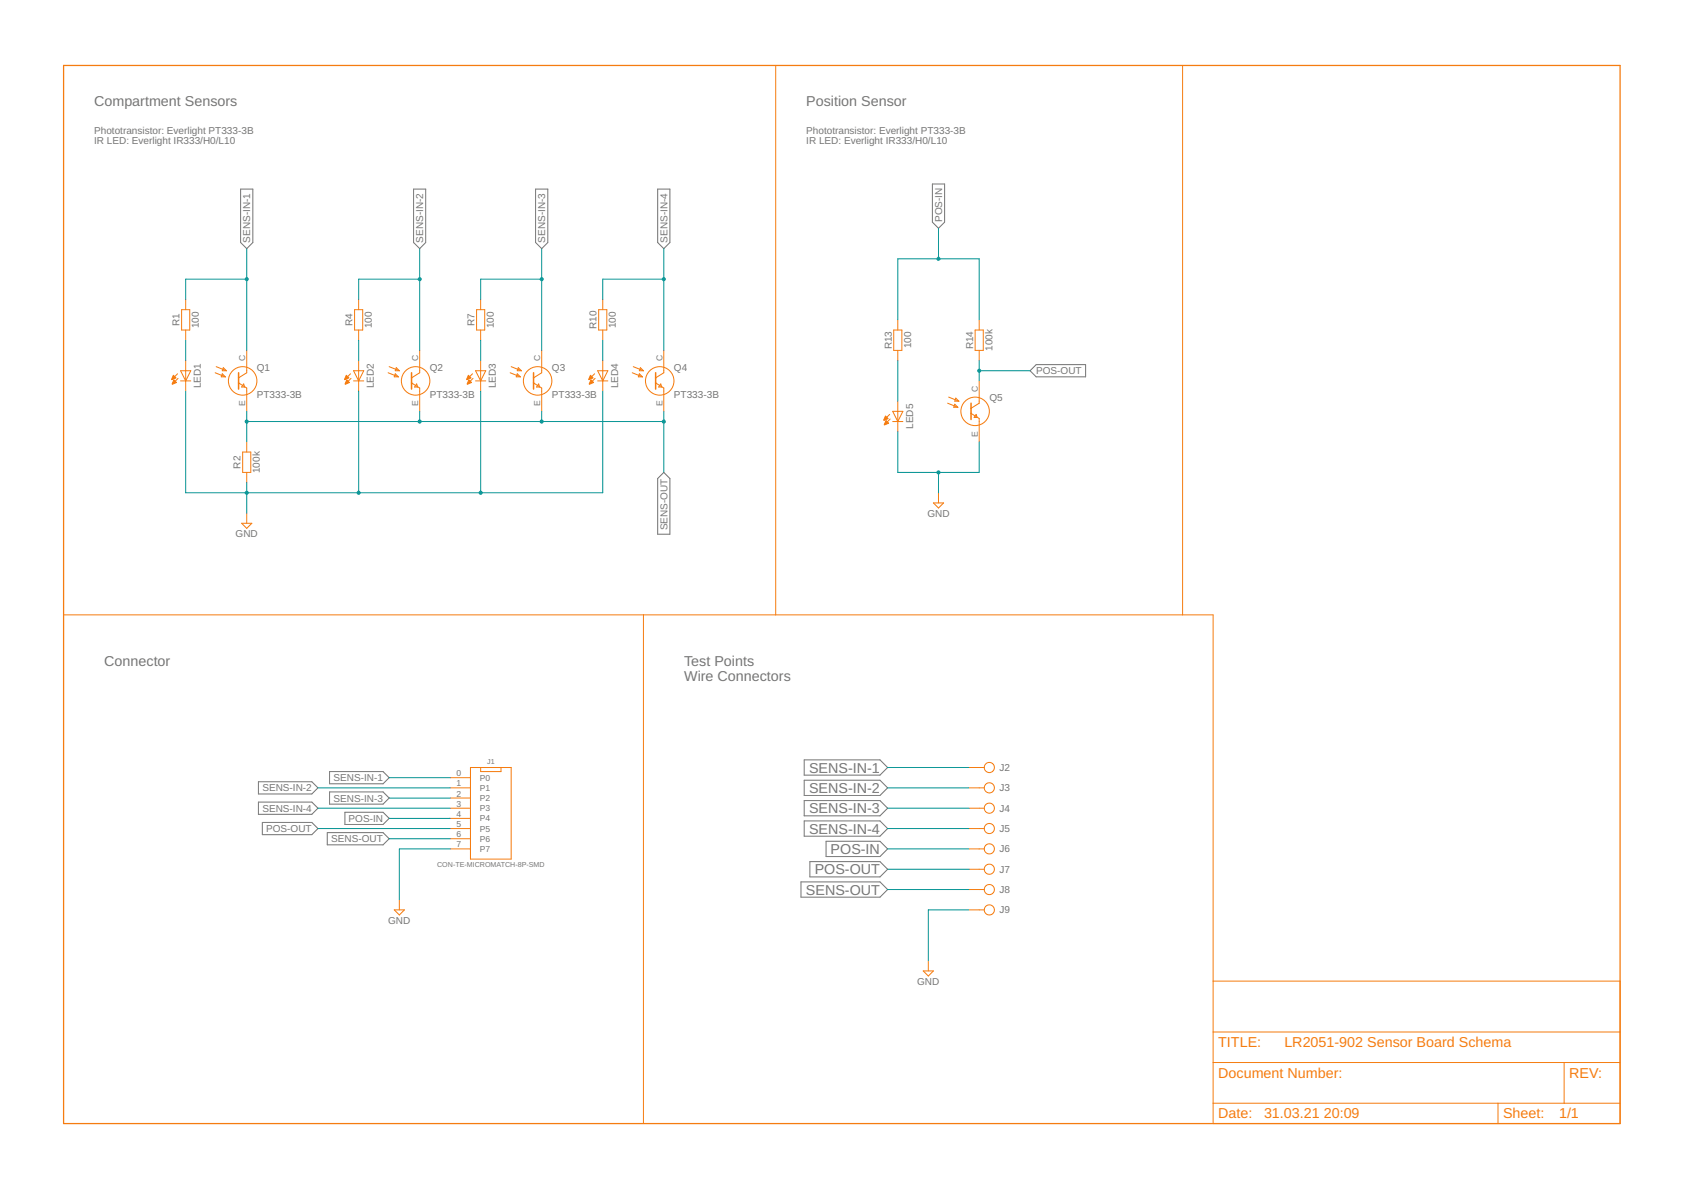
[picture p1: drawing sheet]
<?xml version="1.0" encoding="utf-8"?>
<!DOCTYPE eagle SYSTEM "eagle.dtd">
<eagle version="9.7.0">
<drawing>
<settings>
<setting alwaysvectorfont="no"/>
<setting verticaltext="up"/>
</settings>
<grid distance="0.1" unitdist="inch" unit="inch" style="lines" multiple="1" display="no" altdistance="0.01" altunitdist="inch" altunit="inch"/>
<schematic xreflabel="%F%N/%S.%C%R" xrefpart="/%S.%C%R">
<libraries>
<library name="frames">
<symbols>
<symbol name="DINA3_L">
<frame x1="0" y1="0" x2="388.62" y2="264.16" columns="4" rows="4" layer="94" border-left="no" border-top="no" border-right="no" border-bottom="no"/>
</symbol>
<symbol name="DOCFIELD">
<wire x1="0" y1="0" x2="71.12" y2="0" width="0.1016" layer="94"/>
<wire x1="101.6" y1="15.24" x2="87.63" y2="15.24" width="0.1016" layer="94"/>
<wire x1="0" y1="0" x2="0" y2="5.08" width="0.1016" layer="94"/>
<wire x1="0" y1="5.08" x2="71.12" y2="5.08" width="0.1016" layer="94"/>
<wire x1="0" y1="5.08" x2="0" y2="15.24" width="0.1016" layer="94"/>
<wire x1="101.6" y1="15.24" x2="101.6" y2="5.08" width="0.1016" layer="94"/>
<wire x1="71.12" y1="5.08" x2="71.12" y2="0" width="0.1016" layer="94"/>
<wire x1="71.12" y1="5.08" x2="87.63" y2="5.08" width="0.1016" layer="94"/>
<wire x1="71.12" y1="0" x2="101.6" y2="0" width="0.1016" layer="94"/>
<wire x1="87.63" y1="15.24" x2="87.63" y2="5.08" width="0.1016" layer="94"/>
<wire x1="87.63" y1="15.24" x2="0" y2="15.24" width="0.1016" layer="94"/>
<wire x1="87.63" y1="5.08" x2="101.6" y2="5.08" width="0.1016" layer="94"/>
<wire x1="101.6" y1="5.08" x2="101.6" y2="0" width="0.1016" layer="94"/>
<wire x1="0" y1="15.24" x2="0" y2="22.86" width="0.1016" layer="94"/>
<wire x1="101.6" y1="35.56" x2="0" y2="35.56" width="0.1016" layer="94"/>
<wire x1="101.6" y1="35.56" x2="101.6" y2="22.86" width="0.1016" layer="94"/>
<wire x1="0" y1="22.86" x2="101.6" y2="22.86" width="0.1016" layer="94"/>
<wire x1="0" y1="22.86" x2="0" y2="35.56" width="0.1016" layer="94"/>
<wire x1="101.6" y1="22.86" x2="101.6" y2="15.24" width="0.1016" layer="94"/>
<text x="1.27" y="1.27" size="2.54" layer="94">Date:</text>
<text x="12.7" y="1.27" size="2.54" layer="94">&gt;LAST_DATE_TIME</text>
<text x="72.39" y="1.27" size="2.54" layer="94">Sheet:</text>
<text x="86.36" y="1.27" size="2.54" layer="94">&gt;SHEET</text>
<text x="88.9" y="11.43" size="2.54" layer="94">REV:</text>
<text x="1.27" y="19.05" size="2.54" layer="94">TITLE:</text>
<text x="1.27" y="11.43" size="2.54" layer="94">Document Number:</text>
<text x="17.78" y="19.05" size="2.54" layer="94">&gt;DRAWING_NAME</text>
</symbol>
</symbols>
<devicesets>
<deviceset name="DINA3_L" prefix="FRAME" uservalue="yes">
<gates>
<gate name="G$1" symbol="DINA3_L" x="0" y="0"/>
<gate name="G$2" symbol="DOCFIELD" x="287.02" y="0" addlevel="must"/>
</gates>
<devices>
<device name="">
<technologies>
<technology name=""/>
</technologies>
</device>
</devices>
</deviceset>
</devicesets>
</library>
<library name="Lucky Resistor Fusion">
<symbols>
<symbol name="LED">
<wire x1="1.27" y1="0" x2="0" y2="-2.54" width="0.254" layer="94"/>
<wire x1="0" y1="-2.54" x2="-1.27" y2="0" width="0.254" layer="94"/>
<wire x1="1.27" y1="-2.54" x2="0" y2="-2.54" width="0.254" layer="94"/>
<wire x1="0" y1="-2.54" x2="-1.27" y2="-2.54" width="0.254" layer="94"/>
<wire x1="1.27" y1="0" x2="0" y2="0" width="0.254" layer="94"/>
<wire x1="0" y1="0" x2="-1.27" y2="0" width="0.254" layer="94"/>
<wire x1="0" y1="0" x2="0" y2="-2.54" width="0.1524" layer="94"/>
<wire x1="-2.032" y1="-0.762" x2="-3.429" y2="-2.159" width="0.1524" layer="94"/>
<wire x1="-1.905" y1="-1.905" x2="-3.302" y2="-3.302" width="0.1524" layer="94"/>
<text x="2.032" y="-1.27" size="1.778" layer="95" rot="R90" align="top-center">&gt;NAME</text>
<text x="4.445" y="-1.27" size="1.778" layer="96" rot="R90" align="top-center">&gt;VALUE</text>
<pin name="C" x="0" y="-5.08" visible="off" length="short" direction="pas" rot="R90"/>
<pin name="A" x="0" y="2.54" visible="off" length="short" direction="pas" rot="R270"/>
<polygonshape layer="94">
<polygonoutlineobjects>
<vertex x="-2.406534375" y="-1.803703125"/>
<vertex x="-3.073703125" y="-1.136534375"/>
<vertex x="-3.5193625" y="-2.176403125"/>
<vertex x="-3.446403125" y="-2.2493625"/>
</polygonoutlineobjects>
<polygonoutlinesegments>
<vertex x="-2.406534375" y="-1.803703125"/>
<vertex x="-3.073703125" y="-1.136534375"/>
<vertex x="-3.5193625" y="-2.176403125"/>
<vertex x="-3.446403125" y="-2.2493625"/>
<vertex x="-2.406534375" y="-1.803703125"/>
</polygonoutlinesegments>
</polygonshape>
<polygonshape layer="94">
<polygonoutlineobjects>
<vertex x="-2.279534375" y="-2.946703125"/>
<vertex x="-2.946703125" y="-2.279534375"/>
<vertex x="-3.3923625" y="-3.319403125"/>
<vertex x="-3.319403125" y="-3.3923625"/>
</polygonoutlineobjects>
<polygonoutlinesegments>
<vertex x="-2.279534375" y="-2.946703125"/>
<vertex x="-2.946703125" y="-2.279534375"/>
<vertex x="-3.3923625" y="-3.319403125"/>
<vertex x="-3.319403125" y="-3.3923625"/>
<vertex x="-2.279534375" y="-2.946703125"/>
</polygonoutlinesegments>
</polygonshape>
</symbol>
<symbol name="PHOTO-TRANSISTOR">
<pin name="C" x="0" y="7.62" visible="pad" length="middle" direction="pas" rot="R270"/>
<pin name="E" x="0" y="-7.62" visible="pad" length="middle" direction="pas" rot="R90"/>
<wire x1="0" y1="2.032" x2="-2.032" y2="0.762" width="0.254" layer="94"/>
<wire x1="0" y1="-1.778" x2="-2.032" y2="-0.508" width="0.254" layer="94"/>
<wire x1="-2.032" y1="2.032" x2="-2.032" y2="0.762" width="0.381" layer="94"/>
<wire x1="-2.032" y1="0.762" x2="-2.032" y2="-0.508" width="0.381" layer="94"/>
<wire x1="-2.032" y1="-0.508" x2="-2.032" y2="-2.032" width="0.381" layer="94"/>
<wire x1="-5.08" y1="2.54" x2="-7.62" y2="3.556" width="0.254" layer="94"/>
<wire x1="-5.08" y1="2.54" x2="-5.842" y2="3.302" width="0.254" layer="94"/>
<wire x1="-5.842" y1="3.302" x2="-6.096" y2="2.54" width="0.254" layer="94"/>
<wire x1="-6.096" y1="2.54" x2="-5.08" y2="2.54" width="0.254" layer="94"/>
<wire x1="-5.334" y1="1.016" x2="-7.874" y2="2.032" width="0.254" layer="94"/>
<wire x1="-5.334" y1="1.016" x2="-6.096" y2="1.778" width="0.254" layer="94"/>
<wire x1="-6.096" y1="1.778" x2="-6.35" y2="1.016" width="0.254" layer="94"/>
<wire x1="-6.35" y1="1.016" x2="-5.334" y2="1.016" width="0.254" layer="94"/>
<wire x1="0" y1="-2.54" x2="0" y2="-1.778" width="0.254" layer="94"/>
<wire x1="0" y1="2.032" x2="0" y2="2.54" width="0.254" layer="94"/>
<wire x1="-0.508" y1="-1.524" x2="-0.762" y2="-0.762" width="0.254" layer="94"/>
<wire x1="-0.762" y1="-0.762" x2="-1.27" y2="-1.524" width="0.254" layer="94"/>
<wire x1="-1.27" y1="-1.524" x2="-0.508" y2="-1.524" width="0.254" layer="94"/>
<text x="2.54" y="2.54" size="1.778" layer="95">&gt;NAME</text>
<text x="2.54" y="-2.54" size="1.778" layer="96" align="top-left">&gt;VALUE</text>
<circle x="-1.016" y="0" radius="3.556" width="0.254" layer="94"/>
</symbol>
<symbol name="R">
<pin name="P1" x="-5.08" y="0" visible="off" length="short" direction="pas" swaplevel="1"/>
<pin name="P2" x="5.08" y="0" visible="off" length="short" direction="pas" swaplevel="1" rot="R180"/>
<text x="0" y="1.524" size="1.778" layer="95" align="bottom-center">&gt;NAME</text>
<text x="0" y="-1.524" size="1.778" layer="96" align="top-center">&gt;VALUE</text>
<wire x1="-2.54" y1="1.016" x2="2.54" y2="1.016" width="0.2" layer="94"/>
<wire x1="2.54" y1="1.016" x2="2.54" y2="-1.016" width="0.2" layer="94"/>
<wire x1="2.54" y1="-1.016" x2="-2.54" y2="-1.016" width="0.2" layer="94"/>
<wire x1="-2.54" y1="-1.016" x2="-2.54" y2="1.016" width="0.2" layer="94"/>
</symbol>
<symbol name="CON-POINT">
<circle x="0" y="0" radius="1.27" width="0.254" layer="94"/>
<pin name="1" x="-5.08" y="0" visible="off" length="short" direction="pas"/>
<wire x1="-2.54" y1="0" x2="-1.27" y2="0" width="0.15" layer="94"/>
<text x="2.54" y="0" size="1.778" layer="95" align="center-left">&gt;NAME</text>
<text x="2.54" y="-1.27" size="1.27" layer="96" align="top-left">&gt;VALUE</text>
</symbol>
</symbols>
<devicesets>
<deviceset name="LED" prefix="LED" uservalue="yes">
<gates>
<gate name="G$1" symbol="LED" x="0" y="2.54"/>
</gates>
<devices>
<device name="5MM" package="LED5MM">
<connects>
<connect gate="G$1" pin="A" pad="A"/>
<connect gate="G$1" pin="C" pad="K"/>
</connects>
<package3dinstances>
<package3dinstance package3d_urn="urn:adsk.wipprod:fs.file:vf.ujaOtbRpSU-iIZjPthh1LQ?version=2"/>
</package3dinstances>
<technologies>
<technology name=""/>
</technologies>
</device>
<device name="HLMP-K155" package="LED-HLMP-K155">
<connects>
<connect gate="G$1" pin="A" pad="A"/>
<connect gate="G$1" pin="C" pad="C"/>
</connects>
<package3dinstances>
<package3dinstance package3d_urn="urn:adsk.eagle:package:481493/1"/>
</package3dinstances>
<technologies>
<technology name=""/>
</technologies>
</device>
<device name="0603" package="CHIPLED_0603">
<connects>
<connect gate="G$1" pin="A" pad="A"/>
<connect gate="G$1" pin="C" pad="C"/>
</connects>
<package3dinstances>
<package3dinstance package3d_urn="urn:adsk.eagle:package:481494/1"/>
</package3dinstances>
<technologies>
<technology name=""/>
</technologies>
</device>
<device name="0805" package="CHIPLED_0805">
<connects>
<connect gate="G$1" pin="A" pad="A"/>
<connect gate="G$1" pin="C" pad="C"/>
</connects>
<package3dinstances>
<package3dinstance package3d_urn="urn:adsk.eagle:package:481495/1"/>
</package3dinstances>
<technologies>
<technology name=""/>
</technologies>
</device>
<device name="1206" package="CHIPLED_1206">
<connects>
<connect gate="G$1" pin="A" pad="A"/>
<connect gate="G$1" pin="C" pad="C"/>
</connects>
<package3dinstances>
<package3dinstance package3d_urn="urn:adsk.eagle:package:481491/1"/>
</package3dinstances>
<technologies>
<technology name=""/>
</technologies>
</device>
<device name="0805-SLOAN" package="LED-0805-SLOAN">
<connects>
<connect gate="G$1" pin="A" pad="A"/>
<connect gate="G$1" pin="C" pad="C"/>
</connects>
<package3dinstances>
<package3dinstance package3d_urn="urn:adsk.eagle:package:481496/2"/>
</package3dinstances>
<technologies>
<technology name=""/>
</technologies>
</device>
<device name="0402" package="LED-0402-ROHM">
<connects>
<connect gate="G$1" pin="A" pad="A"/>
<connect gate="G$1" pin="C" pad="C"/>
</connects>
<package3dinstances>
<package3dinstance package3d_urn="urn:adsk.eagle:package:491305/6"/>
</package3dinstances>
<technologies>
<technology name=""/>
</technologies>
</device>
<device name="PLCC-6-ASMT-UWB1" package="PLCC-2">
<connects>
<connect gate="G$1" pin="A" pad="A"/>
<connect gate="G$1" pin="C" pad="C"/>
</connects>
<package3dinstances>
<package3dinstance package3d_urn="urn:adsk.eagle:package:1582307/2"/>
</package3dinstances>
<technologies>
<technology name=""/>
</technologies>
</device>
<device name="3.2X1.6-KP" package="LED-3.2X1.6-KP">
<connects>
<connect gate="G$1" pin="A" pad="A"/>
<connect gate="G$1" pin="C" pad="C"/>
</connects>
<package3dinstances>
<package3dinstance package3d_urn="urn:adsk.eagle:package:15051960/2"/>
</package3dinstances>
<technologies>
<technology name=""/>
</technologies>
</device>
</devices>
</deviceset>
<deviceset name="Q-PHOTO" prefix="Q" uservalue="yes">
<gates>
<gate name="G$1" symbol="PHOTO-TRANSISTOR" x="0" y="0"/>
</gates>
<devices>
<device name="-TH-5MM" package="Q-PHOTO-2P-TH-5MM">
<connects>
<connect gate="G$1" pin="C" pad="C"/>
<connect gate="G$1" pin="E" pad="E"/>
</connects>
<package3dinstances>
<package3dinstance package3d_urn="urn:adsk.eagle:package:6100058/3"/>
</package3dinstances>
<technologies>
<technology name=""/>
</technologies>
</device>
</devices>
</deviceset>
<deviceset name="R" prefix="R" uservalue="yes">
<gates>
<gate name="G$1" symbol="R" x="0" y="0"/>
</gates>
<devices>
<device name="-TH-VISHAY-MBA" package="R-TH-VISHAY-MBA">
<connects>
<connect gate="G$1" pin="P1" pad="1"/>
<connect gate="G$1" pin="P2" pad="2"/>
</connects>
<package3dinstances>
<package3dinstance package3d_urn="urn:adsk.wipprod:fs.file:vf.RJHc499gSCmL2Mxw8i3aJQ?version=2"/>
</package3dinstances>
<technologies>
<technology name=""/>
</technologies>
</device>
<device name="-0805-HANDSOLDER" package="R-0805-HANDSOLDER">
<connects>
<connect gate="G$1" pin="P1" pad="1"/>
<connect gate="G$1" pin="P2" pad="2"/>
</connects>
<package3dinstances>
<package3dinstance package3d_urn="urn:adsk.wipprod:fs.file:vf.WL4Da25KS5SuVlP8YjbdxA?version=4"/>
</package3dinstances>
<technologies>
<technology name=""/>
</technologies>
</device>
</devices>
</deviceset>
<deviceset name="CON-HOLE" prefix="J" uservalue="yes">
<gates>
<gate name="G$1" symbol="CON-POINT" x="0" y="0"/>
</gates>
<devices>
<device name="-D0.9" package="CON-HOLE-D0.9">
<connects>
<connect gate="G$1" pin="1" pad="1"/>
</connects>
<package3dinstances>
<package3dinstance package3d_urn="urn:adsk.wipprod:fs.file:vf.ssvN_cdpQO60YksVS-V-LA?version=2"/>
</package3dinstances>
<technologies>
<technology name=""/>
</technologies>
</device>
<device name="-D0.8" package="CON-HOLE-D0.8">
<connects>
<connect gate="G$1" pin="1" pad="1"/>
</connects>
<package3dinstances>
<package3dinstance package3d_urn="urn:adsk.eagle:package:1555338/6"/>
</package3dinstances>
<technologies>
<technology name=""/>
</technologies>
</device>
<device name="-D1.4" package="CON-HOLE-D1.4">
<connects>
<connect gate="G$1" pin="1" pad="1"/>
</connects>
<package3dinstances>
<package3dinstance package3d_urn="urn:adsk.eagle:package:20798563/1"/>
</package3dinstances>
<technologies>
<technology name=""/>
</technologies>
</device>
</devices>
</deviceset>
</devicesets>
</library>
<library name="Power_Symbols">
<symbols>
<symbol name="GND">
<wire x1="-1.27" y1="0" x2="1.27" y2="0" width="0.254" layer="94"/>
<wire x1="1.27" y1="0" x2="0" y2="-1.27" width="0.254" layer="94"/>
<wire x1="0" y1="-1.27" x2="-1.27" y2="0" width="0.254" layer="94"/>
<text x="0" y="-2.54" size="1.778" layer="96" align="center">&gt;VALUE</text>
<pin name="GND" x="0" y="2.54" visible="off" length="short" direction="sup" rot="R270"/>
</symbol>
</symbols>
<devicesets>
<deviceset name="GND" prefix="SUPPLY">
<gates>
<gate name="G$1" symbol="GND" x="0" y="0"/>
</gates>
<devices>
<device name="">
<technologies>
<technology name="">
<attribute name="CATEGORY" value="Supply" constant="no"/>
<attribute name="VALUE" value="GND" constant="no"/>
</technology>
</technologies>
</device>
</devices>
</deviceset>
</devicesets>
</library>
<library name="lucky-resistor-copy">
<symbols>
<symbol name="CON-8P-POL" library_locally_modified="yes">
<pin name="P0" x="-10.16" y="10.16" length="middle"/>
<pin name="P1" x="-10.16" y="7.62" length="middle"/>
<pin name="P2" x="-10.16" y="5.08" length="middle"/>
<pin name="P3" x="-10.16" y="2.54" length="middle"/>
<pin name="P4" x="-10.16" y="0" length="middle"/>
<pin name="P5" x="-10.16" y="-2.54" length="middle"/>
<pin name="P6" x="-10.16" y="-5.08" length="middle"/>
<pin name="P7" x="-10.16" y="-7.62" length="middle"/>
<wire x1="-5.08" y1="12.7" x2="-2.54" y2="12.7" width="0.254" layer="94"/>
<wire x1="-2.54" y1="12.7" x2="2.54" y2="12.7" width="0.254" layer="94"/>
<wire x1="2.54" y1="12.7" x2="5.08" y2="12.7" width="0.254" layer="94"/>
<wire x1="5.08" y1="12.7" x2="5.08" y2="-10.16" width="0.254" layer="94"/>
<wire x1="5.08" y1="-10.16" x2="-5.08" y2="-10.16" width="0.254" layer="94"/>
<wire x1="-5.08" y1="-10.16" x2="-5.08" y2="12.7" width="0.254" layer="94"/>
<wire x1="-2.54" y1="12.7" x2="-2.54" y2="11.684" width="0.254" layer="94"/>
<wire x1="-2.54" y1="11.684" x2="2.54" y2="11.684" width="0.254" layer="94"/>
<wire x1="2.54" y1="11.684" x2="2.54" y2="12.7" width="0.254" layer="94"/>
<text x="0" y="13.462" size="1.27" layer="95" align="bottom-center">&gt;NAME</text>
<text x="0" y="-10.922" size="1.27" layer="96" align="top-center">&gt;VALUE</text>
</symbol>
</symbols>
<devicesets>
<deviceset name="CON-TE-MICROMATCH-8P" prefix="J" library_locally_modified="yes">
<gates>
<gate name="G$1" symbol="CON-8P-POL" x="0" y="0"/>
</gates>
<devices>
<device name="-SMD" package="CON-TE-MICROMATCH-2178711-8">
<connects>
<connect gate="G$1" pin="P0" pad="0"/>
<connect gate="G$1" pin="P1" pad="1"/>
<connect gate="G$1" pin="P2" pad="2"/>
<connect gate="G$1" pin="P3" pad="3"/>
<connect gate="G$1" pin="P4" pad="4"/>
<connect gate="G$1" pin="P5" pad="5"/>
<connect gate="G$1" pin="P6" pad="6"/>
<connect gate="G$1" pin="P7" pad="7"/>
</connects>
<package3dinstances>
<package3dinstance package3d_urn="urn:adsk.eagle:package:20852412/2"/>
</package3dinstances>
<technologies>
<technology name=""/>
</technologies>
</device>
</devices>
</deviceset>
</devicesets>
</library>
</libraries>
<attributes>
</attributes>
<variantdefs>
</variantdefs>
<classes>
<class number="0" name="default" width="0" drill="0">
</class>
</classes>
<parts>
<part name="FRAME1" library="frames" deviceset="DINA3_L" device=""/>
<part name="LED1" library="Lucky Resistor Fusion" deviceset="LED" device="5MM" package3d_urn="urn:adsk.wipprod:fs.file:vf.ujaOtbRpSU-iIZjPthh1LQ?version=2"/>
<part name="Q1" library="Lucky Resistor Fusion" deviceset="Q-PHOTO" device="-TH-5MM" package3d_urn="urn:adsk.eagle:package:6100058/3" value="PT333-3B"/>
<part name="R1" library="Lucky Resistor Fusion" deviceset="R" device="-0805-HANDSOLDER" package3d_urn="urn:adsk.wipprod:fs.file:vf.WL4Da25KS5SuVlP8YjbdxA?version=4" value="100"/>
<part name="R2" library="Lucky Resistor Fusion" deviceset="R" device="-0805-HANDSOLDER" package3d_urn="urn:adsk.wipprod:fs.file:vf.WL4Da25KS5SuVlP8YjbdxA?version=4" value="100k"/>
<part name="SUPPLY1" library="Power_Symbols" deviceset="GND" device="" value="GND"/>
<part name="LED2" library="Lucky Resistor Fusion" deviceset="LED" device="5MM" package3d_urn="urn:adsk.wipprod:fs.file:vf.ujaOtbRpSU-iIZjPthh1LQ?version=2"/>
<part name="Q2" library="Lucky Resistor Fusion" deviceset="Q-PHOTO" device="-TH-5MM" package3d_urn="urn:adsk.eagle:package:6100058/3" value="PT333-3B"/>
<part name="R4" library="Lucky Resistor Fusion" deviceset="R" device="-0805-HANDSOLDER" package3d_urn="urn:adsk.wipprod:fs.file:vf.WL4Da25KS5SuVlP8YjbdxA?version=4" value="100"/>
<part name="LED3" library="Lucky Resistor Fusion" deviceset="LED" device="5MM" package3d_urn="urn:adsk.wipprod:fs.file:vf.ujaOtbRpSU-iIZjPthh1LQ?version=2"/>
<part name="Q3" library="Lucky Resistor Fusion" deviceset="Q-PHOTO" device="-TH-5MM" package3d_urn="urn:adsk.eagle:package:6100058/3" value="PT333-3B"/>
<part name="R7" library="Lucky Resistor Fusion" deviceset="R" device="-0805-HANDSOLDER" package3d_urn="urn:adsk.wipprod:fs.file:vf.WL4Da25KS5SuVlP8YjbdxA?version=4" value="100"/>
<part name="LED4" library="Lucky Resistor Fusion" deviceset="LED" device="5MM" package3d_urn="urn:adsk.wipprod:fs.file:vf.ujaOtbRpSU-iIZjPthh1LQ?version=2"/>
<part name="Q4" library="Lucky Resistor Fusion" deviceset="Q-PHOTO" device="-TH-5MM" package3d_urn="urn:adsk.eagle:package:6100058/3" value="PT333-3B"/>
<part name="R10" library="Lucky Resistor Fusion" deviceset="R" device="-0805-HANDSOLDER" package3d_urn="urn:adsk.wipprod:fs.file:vf.WL4Da25KS5SuVlP8YjbdxA?version=4" value="100"/>
<part name="Q5" library="Lucky Resistor Fusion" deviceset="Q-PHOTO" device="-TH-5MM" package3d_urn="urn:adsk.eagle:package:6100058/3"/>
<part name="LED5" library="Lucky Resistor Fusion" deviceset="LED" device="5MM" package3d_urn="urn:adsk.wipprod:fs.file:vf.ujaOtbRpSU-iIZjPthh1LQ?version=2"/>
<part name="R13" library="Lucky Resistor Fusion" deviceset="R" device="-0805-HANDSOLDER" package3d_urn="urn:adsk.wipprod:fs.file:vf.WL4Da25KS5SuVlP8YjbdxA?version=4" value="100"/>
<part name="R14" library="Lucky Resistor Fusion" deviceset="R" device="-0805-HANDSOLDER" package3d_urn="urn:adsk.wipprod:fs.file:vf.WL4Da25KS5SuVlP8YjbdxA?version=4" value="100k"/>
<part name="SUPPLY5" library="Power_Symbols" deviceset="GND" device="" value="GND"/>
<part name="J1" library="lucky-resistor-copy" deviceset="CON-TE-MICROMATCH-8P" device="-SMD" package3d_urn="urn:adsk.eagle:package:20852412/2"/>
<part name="SUPPLY2" library="Power_Symbols" deviceset="GND" device="" value="GND"/>
<part name="J2" library="Lucky Resistor Fusion" deviceset="CON-HOLE" device="-D0.9" package3d_urn="urn:adsk.wipprod:fs.file:vf.ssvN_cdpQO60YksVS-V-LA?version=2"/>
<part name="J3" library="Lucky Resistor Fusion" deviceset="CON-HOLE" device="-D0.9" package3d_urn="urn:adsk.wipprod:fs.file:vf.ssvN_cdpQO60YksVS-V-LA?version=2"/>
<part name="J4" library="Lucky Resistor Fusion" deviceset="CON-HOLE" device="-D0.9" package3d_urn="urn:adsk.wipprod:fs.file:vf.ssvN_cdpQO60YksVS-V-LA?version=2"/>
<part name="J5" library="Lucky Resistor Fusion" deviceset="CON-HOLE" device="-D0.9" package3d_urn="urn:adsk.wipprod:fs.file:vf.ssvN_cdpQO60YksVS-V-LA?version=2"/>
<part name="J6" library="Lucky Resistor Fusion" deviceset="CON-HOLE" device="-D0.9" package3d_urn="urn:adsk.wipprod:fs.file:vf.ssvN_cdpQO60YksVS-V-LA?version=2"/>
<part name="J7" library="Lucky Resistor Fusion" deviceset="CON-HOLE" device="-D0.9" package3d_urn="urn:adsk.wipprod:fs.file:vf.ssvN_cdpQO60YksVS-V-LA?version=2"/>
<part name="J8" library="Lucky Resistor Fusion" deviceset="CON-HOLE" device="-D0.9" package3d_urn="urn:adsk.wipprod:fs.file:vf.ssvN_cdpQO60YksVS-V-LA?version=2"/>
<part name="J9" library="Lucky Resistor Fusion" deviceset="CON-HOLE" device="-D0.9" package3d_urn="urn:adsk.wipprod:fs.file:vf.ssvN_cdpQO60YksVS-V-LA?version=2"/>
<part name="SUPPLY3" library="Power_Symbols" deviceset="GND" device="" value="GND"/>
</parts>
<sheets>
<sheet>
<plain>
<wire x1="0" y1="127" x2="144.78" y2="127" width="0.1524" layer="94"/>
<wire x1="144.78" y1="127" x2="177.8" y2="127" width="0.1524" layer="94"/>
<wire x1="177.8" y1="127" x2="177.8" y2="264.16" width="0.1524" layer="94"/>
<wire x1="177.8" y1="127" x2="279.4" y2="127" width="0.1524" layer="94"/>
<wire x1="279.4" y1="127" x2="279.4" y2="264.16" width="0.1524" layer="94"/>
<wire x1="144.78" y1="127" x2="144.78" y2="0" width="0.1524" layer="94"/>
<text x="7.62" y="256.54" size="2.54" layer="97" align="top-left">Compartment Sensors</text>
<text x="185.42" y="256.54" size="2.54" layer="97" align="top-left">Position Sensor</text>
<text x="10.16" y="116.84" size="2.54" layer="97" align="top-left">Connector</text>
<text x="154.94" y="116.84" size="2.54" layer="97" align="top-left">Test Points
Wire Connectors</text>
<wire x1="279.4" y1="127" x2="287.02" y2="127" width="0.1524" layer="94"/>
<wire x1="287.02" y1="127" x2="287.02" y2="35.56" width="0.1524" layer="94"/>
<text x="7.62" y="248.92" size="1.778" layer="97" align="top-left">Phototransistor: Everlight PT333-3B
IR LED: Everlight IR333/H0/L10</text>
<text x="185.42" y="248.92" size="1.778" layer="97" align="top-left">Phototransistor: Everlight PT333-3B
IR LED: Everlight IR333/H0/L10</text>
</plain>
<instances>
<instance part="FRAME1" gate="G$1" x="0" y="0" smashed="yes"/>
<instance part="FRAME1" gate="G$2" x="287.02" y="0" smashed="yes">
<attribute name="LAST_DATE_TIME" x="299.72" y="1.27" size="2.54" layer="94"/>
<attribute name="SHEET" x="373.38" y="1.27" size="2.54" layer="94"/>
<attribute name="DRAWING_NAME" x="304.8" y="19.05" size="2.54" layer="94"/>
</instance>
<instance part="LED1" gate="G$1" x="30.48" y="187.96" smashed="yes">
<attribute name="NAME" x="32.512" y="186.69" size="1.778" layer="95" rot="R90" align="top-center"/>
<attribute name="VALUE" x="34.925" y="186.69" size="1.778" layer="96" rot="R90" align="top-center"/>
</instance>
<instance part="Q1" gate="G$1" x="45.72" y="185.42" smashed="yes">
<attribute name="NAME" x="48.26" y="187.96" size="1.778" layer="95"/>
<attribute name="VALUE" x="48.26" y="182.88" size="1.778" layer="96" align="top-left"/>
</instance>
<instance part="R1" gate="G$1" x="30.48" y="200.66" smashed="yes" rot="R90">
<attribute name="NAME" x="28.956" y="200.66" size="1.778" layer="95" rot="R90" align="bottom-center"/>
<attribute name="VALUE" x="32.004" y="200.66" size="1.778" layer="96" rot="R90" align="top-center"/>
</instance>
<instance part="R2" gate="G$1" x="45.72" y="165.1" smashed="yes" rot="R90">
<attribute name="NAME" x="44.196" y="165.1" size="1.778" layer="95" rot="R90" align="bottom-center"/>
<attribute name="VALUE" x="47.244" y="165.1" size="1.778" layer="96" rot="R90" align="top-center"/>
</instance>
<instance part="SUPPLY1" gate="G$1" x="45.72" y="149.86" smashed="yes">
<attribute name="VALUE" x="45.72" y="147.32" size="1.778" layer="96" align="center"/>
</instance>
<instance part="LED2" gate="G$1" x="73.66" y="187.96" smashed="yes">
<attribute name="NAME" x="75.692" y="186.69" size="1.778" layer="95" rot="R90" align="top-center"/>
<attribute name="VALUE" x="78.105" y="186.69" size="1.778" layer="96" rot="R90" align="top-center"/>
</instance>
<instance part="Q2" gate="G$1" x="88.9" y="185.42" smashed="yes">
<attribute name="NAME" x="91.44" y="187.96" size="1.778" layer="95"/>
<attribute name="VALUE" x="91.44" y="182.88" size="1.778" layer="96" align="top-left"/>
</instance>
<instance part="R4" gate="G$1" x="73.66" y="200.66" smashed="yes" rot="R90">
<attribute name="NAME" x="72.136" y="200.66" size="1.778" layer="95" rot="R90" align="bottom-center"/>
<attribute name="VALUE" x="75.184" y="200.66" size="1.778" layer="96" rot="R90" align="top-center"/>
</instance>
<instance part="LED3" gate="G$1" x="104.14" y="187.96" smashed="yes">
<attribute name="NAME" x="106.172" y="186.69" size="1.778" layer="95" rot="R90" align="top-center"/>
<attribute name="VALUE" x="108.585" y="186.69" size="1.778" layer="96" rot="R90" align="top-center"/>
</instance>
<instance part="Q3" gate="G$1" x="119.38" y="185.42" smashed="yes">
<attribute name="NAME" x="121.92" y="187.96" size="1.778" layer="95"/>
<attribute name="VALUE" x="121.92" y="182.88" size="1.778" layer="96" align="top-left"/>
</instance>
<instance part="R7" gate="G$1" x="104.14" y="200.66" smashed="yes" rot="R90">
<attribute name="NAME" x="102.616" y="200.66" size="1.778" layer="95" rot="R90" align="bottom-center"/>
<attribute name="VALUE" x="105.664" y="200.66" size="1.778" layer="96" rot="R90" align="top-center"/>
</instance>
<instance part="LED4" gate="G$1" x="134.62" y="187.96" smashed="yes">
<attribute name="NAME" x="136.652" y="186.69" size="1.778" layer="95" rot="R90" align="top-center"/>
<attribute name="VALUE" x="139.065" y="186.69" size="1.778" layer="96" rot="R90" align="top-center"/>
</instance>
<instance part="Q4" gate="G$1" x="149.86" y="185.42" smashed="yes">
<attribute name="NAME" x="152.4" y="187.96" size="1.778" layer="95"/>
<attribute name="VALUE" x="152.4" y="182.88" size="1.778" layer="96" align="top-left"/>
</instance>
<instance part="R10" gate="G$1" x="134.62" y="200.66" smashed="yes" rot="R90">
<attribute name="NAME" x="133.096" y="200.66" size="1.778" layer="95" rot="R90" align="bottom-center"/>
<attribute name="VALUE" x="136.144" y="200.66" size="1.778" layer="96" rot="R90" align="top-center"/>
</instance>
<instance part="Q5" gate="G$1" x="228.6" y="177.8" smashed="yes">
<attribute name="NAME" x="231.14" y="180.34" size="1.778" layer="95"/>
<attribute name="VALUE" x="231.14" y="175.26" size="1.778" layer="96" align="top-left"/>
</instance>
<instance part="LED5" gate="G$1" x="208.28" y="177.8" smashed="yes">
<attribute name="NAME" x="210.312" y="176.53" size="1.778" layer="95" rot="R90" align="top-center"/>
<attribute name="VALUE" x="212.725" y="176.53" size="1.778" layer="96" rot="R90" align="top-center"/>
</instance>
<instance part="R13" gate="G$1" x="208.28" y="195.58" smashed="yes" rot="R90">
<attribute name="NAME" x="206.756" y="195.58" size="1.778" layer="95" rot="R90" align="bottom-center"/>
<attribute name="VALUE" x="209.804" y="195.58" size="1.778" layer="96" rot="R90" align="top-center"/>
</instance>
<instance part="R14" gate="G$1" x="228.6" y="195.58" smashed="yes" rot="R90">
<attribute name="NAME" x="227.076" y="195.58" size="1.778" layer="95" rot="R90" align="bottom-center"/>
<attribute name="VALUE" x="230.124" y="195.58" size="1.778" layer="96" rot="R90" align="top-center"/>
</instance>
<instance part="SUPPLY5" gate="G$1" x="218.44" y="154.94" smashed="yes">
<attribute name="VALUE" x="218.44" y="152.4" size="1.778" layer="96" align="center"/>
</instance>
<instance part="J1" gate="G$1" x="106.68" y="76.2" smashed="yes">
<attribute name="NAME" x="106.68" y="89.662" size="1.27" layer="95" align="bottom-center"/>
<attribute name="VALUE" x="106.68" y="65.278" size="1.27" layer="96" align="top-center"/>
</instance>
<instance part="SUPPLY2" gate="G$1" x="83.82" y="53.34" smashed="yes">
<attribute name="VALUE" x="83.82" y="50.8" size="1.778" layer="96" align="center"/>
</instance>
<instance part="J2" gate="G$1" x="231.14" y="88.9" smashed="yes">
<attribute name="NAME" x="233.68" y="88.9" size="1.778" layer="95" align="center-left"/>
<attribute name="VALUE" x="233.68" y="87.63" size="1.27" layer="96" align="top-left"/>
</instance>
<instance part="J3" gate="G$1" x="231.14" y="83.82" smashed="yes">
<attribute name="NAME" x="233.68" y="83.82" size="1.778" layer="95" align="center-left"/>
<attribute name="VALUE" x="233.68" y="82.55" size="1.27" layer="96" align="top-left"/>
</instance>
<instance part="J4" gate="G$1" x="231.14" y="78.74" smashed="yes">
<attribute name="NAME" x="233.68" y="78.74" size="1.778" layer="95" align="center-left"/>
<attribute name="VALUE" x="233.68" y="77.47" size="1.27" layer="96" align="top-left"/>
</instance>
<instance part="J5" gate="G$1" x="231.14" y="73.66" smashed="yes">
<attribute name="NAME" x="233.68" y="73.66" size="1.778" layer="95" align="center-left"/>
<attribute name="VALUE" x="233.68" y="72.39" size="1.27" layer="96" align="top-left"/>
</instance>
<instance part="J6" gate="G$1" x="231.14" y="68.58" smashed="yes">
<attribute name="NAME" x="233.68" y="68.58" size="1.778" layer="95" align="center-left"/>
<attribute name="VALUE" x="233.68" y="67.31" size="1.27" layer="96" align="top-left"/>
</instance>
<instance part="J7" gate="G$1" x="231.14" y="63.5" smashed="yes">
<attribute name="NAME" x="233.68" y="63.5" size="1.778" layer="95" align="center-left"/>
<attribute name="VALUE" x="233.68" y="62.23" size="1.27" layer="96" align="top-left"/>
</instance>
<instance part="J8" gate="G$1" x="231.14" y="58.42" smashed="yes">
<attribute name="NAME" x="233.68" y="58.42" size="1.778" layer="95" align="center-left"/>
<attribute name="VALUE" x="233.68" y="57.15" size="1.27" layer="96" align="top-left"/>
</instance>
<instance part="J9" gate="G$1" x="231.14" y="53.34" smashed="yes">
<attribute name="NAME" x="233.68" y="53.34" size="1.778" layer="95" align="center-left"/>
<attribute name="VALUE" x="233.68" y="52.07" size="1.27" layer="96" align="top-left"/>
</instance>
<instance part="SUPPLY3" gate="G$1" x="215.9" y="38.1" smashed="yes">
<attribute name="VALUE" x="215.9" y="35.56" size="1.778" layer="96" align="center"/>
</instance>
</instances>
<busses>
</busses>
<nets>
<net name="SENS-IN-1" class="0">
<segment>
<pinref part="R1" gate="G$1" pin="P2"/>
<wire x1="30.48" y1="205.74" x2="30.48" y2="210.82" width="0.1524" layer="91"/>
<pinref part="Q1" gate="G$1" pin="C"/>
<wire x1="30.48" y1="210.82" x2="45.72" y2="210.82" width="0.1524" layer="91"/>
<wire x1="45.72" y1="210.82" x2="45.72" y2="193.04" width="0.1524" layer="91"/>
<junction x="45.72" y="210.82"/>
<wire x1="45.72" y1="210.82" x2="45.72" y2="218.44" width="0.1524" layer="91"/>
<label x="45.72" y="218.44" size="1.778" layer="95" rot="R90" xref="yes"/>
</segment>
<segment>
<pinref part="J1" gate="G$1" pin="P0"/>
<wire x1="96.52" y1="86.36" x2="81.28" y2="86.36" width="0.1524" layer="91"/>
<label x="81.28" y="86.36" size="1.778" layer="95" rot="R180" xref="yes"/>
</segment>
<segment>
<pinref part="J2" gate="G$1" pin="1"/>
<wire x1="226.06" y1="88.9" x2="205.74" y2="88.9" width="0.1524" layer="91"/>
<label x="205.74" y="88.9" size="2.54" layer="95" rot="R180" xref="yes"/>
</segment>
</net>
<net name="N$2" class="0">
<segment>
<pinref part="R1" gate="G$1" pin="P1"/>
<pinref part="LED1" gate="G$1" pin="A"/>
<wire x1="30.48" y1="195.58" x2="30.48" y2="190.5" width="0.1524" layer="91"/>
</segment>
</net>
<net name="GND" class="0">
<segment>
<pinref part="LED1" gate="G$1" pin="C"/>
<wire x1="30.48" y1="182.88" x2="30.48" y2="157.48" width="0.1524" layer="91"/>
<wire x1="30.48" y1="157.48" x2="45.72" y2="157.48" width="0.1524" layer="91"/>
<pinref part="SUPPLY1" gate="G$1" pin="GND"/>
<wire x1="45.72" y1="157.48" x2="45.72" y2="152.4" width="0.1524" layer="91"/>
<pinref part="R2" gate="G$1" pin="P1"/>
<wire x1="45.72" y1="160.02" x2="45.72" y2="157.48" width="0.1524" layer="91"/>
<junction x="45.72" y="157.48"/>
<pinref part="LED2" gate="G$1" pin="C"/>
<wire x1="73.66" y1="182.88" x2="73.66" y2="157.48" width="0.1524" layer="91"/>
<wire x1="45.72" y1="157.48" x2="73.66" y2="157.48" width="0.1524" layer="91"/>
<pinref part="LED3" gate="G$1" pin="C"/>
<wire x1="73.66" y1="157.48" x2="104.14" y2="157.48" width="0.1524" layer="91"/>
<wire x1="104.14" y1="157.48" x2="104.14" y2="182.88" width="0.1524" layer="91"/>
<junction x="73.66" y="157.48"/>
<pinref part="LED4" gate="G$1" pin="C"/>
<wire x1="104.14" y1="157.48" x2="134.62" y2="157.48" width="0.1524" layer="91"/>
<wire x1="134.62" y1="157.48" x2="134.62" y2="182.88" width="0.1524" layer="91"/>
<junction x="104.14" y="157.48"/>
</segment>
<segment>
<pinref part="LED5" gate="G$1" pin="C"/>
<wire x1="208.28" y1="172.72" x2="208.28" y2="162.56" width="0.1524" layer="91"/>
<wire x1="208.28" y1="162.56" x2="218.44" y2="162.56" width="0.1524" layer="91"/>
<pinref part="Q5" gate="G$1" pin="E"/>
<wire x1="218.44" y1="162.56" x2="228.6" y2="162.56" width="0.1524" layer="91"/>
<wire x1="228.6" y1="162.56" x2="228.6" y2="170.18" width="0.1524" layer="91"/>
<pinref part="SUPPLY5" gate="G$1" pin="GND"/>
<wire x1="218.44" y1="157.48" x2="218.44" y2="162.56" width="0.1524" layer="91"/>
<junction x="218.44" y="162.56"/>
</segment>
<segment>
<pinref part="J1" gate="G$1" pin="P7"/>
<wire x1="96.52" y1="68.58" x2="83.82" y2="68.58" width="0.1524" layer="91"/>
<pinref part="SUPPLY2" gate="G$1" pin="GND"/>
<wire x1="83.82" y1="68.58" x2="83.82" y2="55.88" width="0.1524" layer="91"/>
</segment>
<segment>
<pinref part="J9" gate="G$1" pin="1"/>
<pinref part="SUPPLY3" gate="G$1" pin="GND"/>
<wire x1="226.06" y1="53.34" x2="215.9" y2="53.34" width="0.1524" layer="91"/>
<wire x1="215.9" y1="53.34" x2="215.9" y2="40.64" width="0.1524" layer="91"/>
</segment>
</net>
<net name="SENS-OUT" class="0">
<segment>
<pinref part="R2" gate="G$1" pin="P2"/>
<pinref part="Q1" gate="G$1" pin="E"/>
<wire x1="45.72" y1="170.18" x2="45.72" y2="175.26" width="0.1524" layer="91"/>
<wire x1="45.72" y1="175.26" x2="45.72" y2="177.8" width="0.1524" layer="91"/>
<junction x="45.72" y="175.26"/>
<pinref part="Q2" gate="G$1" pin="E"/>
<wire x1="88.9" y1="175.26" x2="88.9" y2="177.8" width="0.1524" layer="91"/>
<wire x1="45.72" y1="175.26" x2="88.9" y2="175.26" width="0.1524" layer="91"/>
<junction x="88.9" y="175.26"/>
<pinref part="Q3" gate="G$1" pin="E"/>
<wire x1="119.38" y1="175.26" x2="119.38" y2="177.8" width="0.1524" layer="91"/>
<wire x1="88.9" y1="175.26" x2="119.38" y2="175.26" width="0.1524" layer="91"/>
<junction x="119.38" y="175.26"/>
<pinref part="Q4" gate="G$1" pin="E"/>
<wire x1="149.86" y1="175.26" x2="149.86" y2="177.8" width="0.1524" layer="91"/>
<wire x1="119.38" y1="175.26" x2="149.86" y2="175.26" width="0.1524" layer="91"/>
<wire x1="149.86" y1="175.26" x2="149.86" y2="162.56" width="0.1524" layer="91"/>
<junction x="149.86" y="175.26"/>
<label x="149.86" y="162.56" size="1.778" layer="95" rot="R270" xref="yes"/>
</segment>
<segment>
<pinref part="J1" gate="G$1" pin="P6"/>
<wire x1="96.52" y1="71.12" x2="81.28" y2="71.12" width="0.1524" layer="91"/>
<label x="81.28" y="71.12" size="1.778" layer="95" rot="R180" xref="yes"/>
</segment>
<segment>
<pinref part="J8" gate="G$1" pin="1"/>
<wire x1="226.06" y1="58.42" x2="205.74" y2="58.42" width="0.1524" layer="91"/>
<label x="205.74" y="58.42" size="2.54" layer="95" rot="R180" xref="yes"/>
</segment>
</net>
<net name="SENS-IN-2" class="0">
<segment>
<pinref part="R4" gate="G$1" pin="P2"/>
<wire x1="73.66" y1="205.74" x2="73.66" y2="210.82" width="0.1524" layer="91"/>
<pinref part="Q2" gate="G$1" pin="C"/>
<wire x1="73.66" y1="210.82" x2="88.9" y2="210.82" width="0.1524" layer="91"/>
<wire x1="88.9" y1="210.82" x2="88.9" y2="193.04" width="0.1524" layer="91"/>
<junction x="88.9" y="210.82"/>
<wire x1="88.9" y1="210.82" x2="88.9" y2="218.44" width="0.1524" layer="91"/>
<label x="88.9" y="218.44" size="1.778" layer="95" rot="R90" xref="yes"/>
</segment>
<segment>
<pinref part="J1" gate="G$1" pin="P1"/>
<wire x1="96.52" y1="83.82" x2="63.5" y2="83.82" width="0.1524" layer="91"/>
<label x="63.5" y="83.82" size="1.778" layer="95" rot="R180" xref="yes"/>
</segment>
<segment>
<pinref part="J3" gate="G$1" pin="1"/>
<wire x1="226.06" y1="83.82" x2="205.74" y2="83.82" width="0.1524" layer="91"/>
<label x="205.74" y="83.82" size="2.54" layer="95" rot="R180" xref="yes"/>
</segment>
</net>
<net name="N$5" class="0">
<segment>
<pinref part="R4" gate="G$1" pin="P1"/>
<pinref part="LED2" gate="G$1" pin="A"/>
<wire x1="73.66" y1="195.58" x2="73.66" y2="190.5" width="0.1524" layer="91"/>
</segment>
</net>
<net name="SENS-IN-3" class="0">
<segment>
<pinref part="R7" gate="G$1" pin="P2"/>
<wire x1="104.14" y1="205.74" x2="104.14" y2="210.82" width="0.1524" layer="91"/>
<pinref part="Q3" gate="G$1" pin="C"/>
<wire x1="104.14" y1="210.82" x2="119.38" y2="210.82" width="0.1524" layer="91"/>
<wire x1="119.38" y1="210.82" x2="119.38" y2="193.04" width="0.1524" layer="91"/>
<junction x="119.38" y="210.82"/>
<wire x1="119.38" y1="210.82" x2="119.38" y2="218.44" width="0.1524" layer="91"/>
<label x="119.38" y="218.44" size="1.778" layer="95" rot="R90" xref="yes"/>
</segment>
<segment>
<pinref part="J1" gate="G$1" pin="P2"/>
<wire x1="96.52" y1="81.28" x2="81.28" y2="81.28" width="0.1524" layer="91"/>
<label x="81.28" y="81.28" size="1.778" layer="95" rot="R180" xref="yes"/>
</segment>
<segment>
<pinref part="J4" gate="G$1" pin="1"/>
<wire x1="226.06" y1="78.74" x2="205.74" y2="78.74" width="0.1524" layer="91"/>
<label x="205.74" y="78.74" size="2.54" layer="95" rot="R180" xref="yes"/>
</segment>
</net>
<net name="N$8" class="0">
<segment>
<pinref part="R7" gate="G$1" pin="P1"/>
<pinref part="LED3" gate="G$1" pin="A"/>
<wire x1="104.14" y1="195.58" x2="104.14" y2="190.5" width="0.1524" layer="91"/>
</segment>
</net>
<net name="SENS-IN-4" class="0">
<segment>
<pinref part="R10" gate="G$1" pin="P2"/>
<wire x1="134.62" y1="205.74" x2="134.62" y2="210.82" width="0.1524" layer="91"/>
<pinref part="Q4" gate="G$1" pin="C"/>
<wire x1="134.62" y1="210.82" x2="149.86" y2="210.82" width="0.1524" layer="91"/>
<wire x1="149.86" y1="210.82" x2="149.86" y2="193.04" width="0.1524" layer="91"/>
<junction x="149.86" y="210.82"/>
<wire x1="149.86" y1="210.82" x2="149.86" y2="218.44" width="0.1524" layer="91"/>
<label x="149.86" y="218.44" size="1.778" layer="95" rot="R90" xref="yes"/>
</segment>
<segment>
<pinref part="J1" gate="G$1" pin="P3"/>
<wire x1="96.52" y1="78.74" x2="63.5" y2="78.74" width="0.1524" layer="91"/>
<label x="63.5" y="78.74" size="1.778" layer="95" rot="R180" xref="yes"/>
</segment>
<segment>
<pinref part="J5" gate="G$1" pin="1"/>
<wire x1="226.06" y1="73.66" x2="205.74" y2="73.66" width="0.1524" layer="91"/>
<label x="205.74" y="73.66" size="2.54" layer="95" rot="R180" xref="yes"/>
</segment>
</net>
<net name="N$11" class="0">
<segment>
<pinref part="R10" gate="G$1" pin="P1"/>
<pinref part="LED4" gate="G$1" pin="A"/>
<wire x1="134.62" y1="195.58" x2="134.62" y2="190.5" width="0.1524" layer="91"/>
</segment>
</net>
<net name="POS-IN" class="0">
<segment>
<pinref part="R13" gate="G$1" pin="P2"/>
<wire x1="208.28" y1="200.66" x2="208.28" y2="215.9" width="0.1524" layer="91"/>
<wire x1="208.28" y1="215.9" x2="218.44" y2="215.9" width="0.1524" layer="91"/>
<pinref part="R14" gate="G$1" pin="P2"/>
<wire x1="218.44" y1="215.9" x2="228.6" y2="215.9" width="0.1524" layer="91"/>
<wire x1="228.6" y1="200.66" x2="228.6" y2="215.9" width="0.1524" layer="91"/>
<wire x1="218.44" y1="215.9" x2="218.44" y2="223.52" width="0.1524" layer="91"/>
<junction x="218.44" y="215.9"/>
<label x="218.44" y="223.52" size="1.778" layer="95" rot="R90" xref="yes"/>
</segment>
<segment>
<pinref part="J1" gate="G$1" pin="P4"/>
<wire x1="96.52" y1="76.2" x2="81.28" y2="76.2" width="0.1524" layer="91"/>
<label x="81.28" y="76.2" size="1.778" layer="95" rot="R180" xref="yes"/>
</segment>
<segment>
<pinref part="J6" gate="G$1" pin="1"/>
<wire x1="226.06" y1="68.58" x2="205.74" y2="68.58" width="0.1524" layer="91"/>
<label x="205.74" y="68.58" size="2.54" layer="95" rot="R180" xref="yes"/>
</segment>
</net>
<net name="N$14" class="0">
<segment>
<pinref part="R13" gate="G$1" pin="P1"/>
<pinref part="LED5" gate="G$1" pin="A"/>
<wire x1="208.28" y1="190.5" x2="208.28" y2="180.34" width="0.1524" layer="91"/>
</segment>
</net>
<net name="POS-OUT" class="0">
<segment>
<pinref part="Q5" gate="G$1" pin="C"/>
<pinref part="R14" gate="G$1" pin="P1"/>
<wire x1="228.6" y1="185.42" x2="228.6" y2="187.96" width="0.1524" layer="91"/>
<wire x1="228.6" y1="187.96" x2="228.6" y2="190.5" width="0.1524" layer="91"/>
<wire x1="241.3" y1="187.96" x2="228.6" y2="187.96" width="0.1524" layer="91"/>
<junction x="228.6" y="187.96"/>
<label x="241.3" y="187.96" size="1.778" layer="95" xref="yes"/>
</segment>
<segment>
<pinref part="J1" gate="G$1" pin="P5"/>
<wire x1="96.52" y1="73.66" x2="63.5" y2="73.66" width="0.1524" layer="91"/>
<label x="63.5" y="73.66" size="1.778" layer="95" rot="R180" xref="yes"/>
</segment>
<segment>
<pinref part="J7" gate="G$1" pin="1"/>
<wire x1="226.06" y1="63.5" x2="205.74" y2="63.5" width="0.1524" layer="91"/>
<label x="205.74" y="63.5" size="2.54" layer="95" rot="R180" xref="yes"/>
</segment>
</net>
</nets>
</sheet>
</sheets>
</schematic>
</drawing>
<compatibility>
<note version="6.3" minversion="6.2.2" severity="warning">
Since Version 6.2.2 text objects can contain more than one line,
which will not be processed correctly with this version.
</note>
<note version="8.2" severity="warning">
Since Version 8.2, EAGLE supports online libraries. The ids
of those online libraries will not be understood (or retained)
with this version.
</note>
<note version="8.3" severity="warning">
Since Version 8.3, EAGLE supports URNs for individual library
assets (packages, symbols, and devices). The URNs of those assets
will not be understood (or retained) with this version.
</note>
<note version="8.3" severity="warning">
Since Version 8.3, EAGLE supports the association of 3D packages
with devices in libraries, schematics, and board files. Those 3D
packages will not be understood (or retained) with this version.
</note>
</compatibility>
</eagle>
